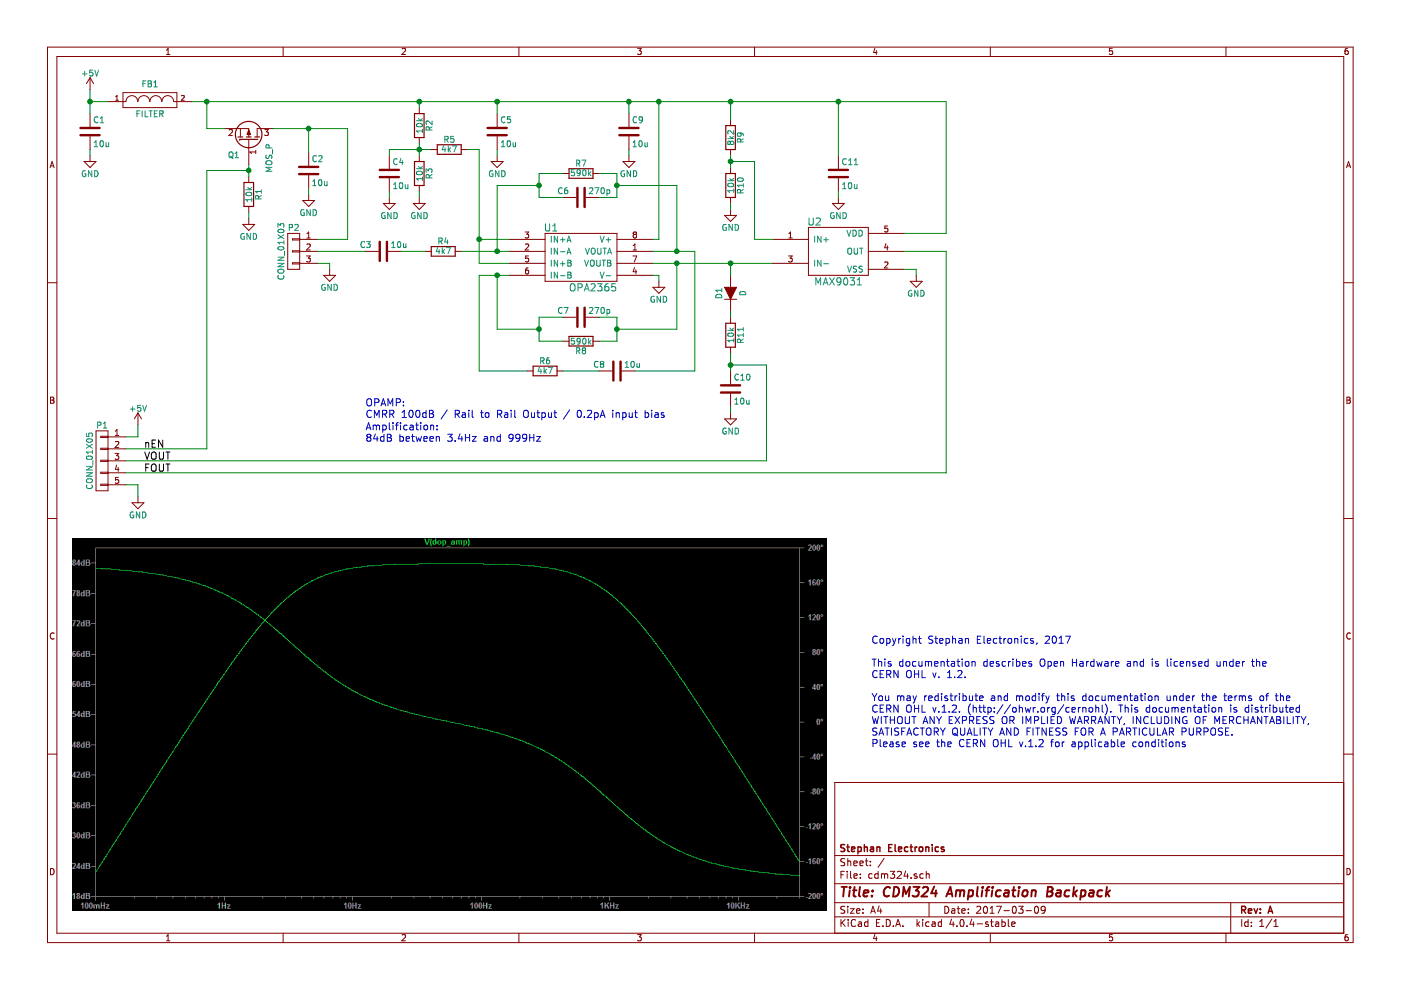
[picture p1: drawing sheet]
EESchema Schematic File Version 2
LIBS:power
LIBS:device
LIBS:transistors
LIBS:conn
LIBS:linear
LIBS:regul
LIBS:74xx
LIBS:cmos4000
LIBS:adc-dac
LIBS:memory
LIBS:xilinx
LIBS:microcontrollers
LIBS:dsp
LIBS:microchip
LIBS:analog_switches
LIBS:motorola
LIBS:texas
LIBS:intel
LIBS:audio
LIBS:interface
LIBS:digital-audio
LIBS:philips
LIBS:display
LIBS:cypress
LIBS:siliconi
LIBS:opto
LIBS:atmel
LIBS:contrib
LIBS:valves
LIBS:limpkins_lib
LIBS:limpkin
LIBS:cdm324-cache
EELAYER 25 0
EELAYER END
$Descr A4 11693 8268
encoding utf-8
Sheet 1 1
Title "CDM324 Amplification Backpack"
Date "2017-03-09"
Rev "A"
Comp "Stephan Electronics"
Comment1 ""
Comment2 ""
Comment3 ""
Comment4 ""
$EndDescr
$Comp
L OPA2365 U1
U 1 1
P 4850 2150
F 0 "U1" H 4600 2400 60  0000 C CNN
F 1 "OPA2365" H 4950 1900 60  0000 C CNN
F 2 "SMD_Packages:SOIC-8-N" H 4000 2450 60  0001 C CNN
F 3 "" H 4000 2450 60  0000 C CNN
F 4 "http://www.digikey.com/product-detail/en/OPA2365AIDR/296-31704-1-ND/3505181" H 4850 2150 60  0001 C CNN "Field4"
	1    4850 2150
	1    0    0    -1  
$EndComp
$Comp
L +5V #PWR01
U 1 1
P 750 750
F 0 "#PWR01" H 750 600 50  0001 C CNN
F 1 "+5V" H 750 890 50  0000 C CNN
F 2 "" H 750 750 50  0000 C CNN
F 3 "" H 750 750 50  0000 C CNN
	1    750  750 
	1    0    0    -1  
$EndComp
$Comp
L R R2
U 1 1
P 3500 1050
F 0 "R2" V 3580 1050 50  0000 C CNN
F 1 "10k" V 3500 1050 50  0000 C CNN
F 2 "Resistors_SMD:R_0805" V 3430 1050 50  0001 C CNN
F 3 "" H 3500 1050 50  0000 C CNN
F 4 "http://www.digikey.com/product-detail/en/yageo/RC0805FR-0710KL/311-10.0KCRCT-ND/730482" V 3500 1050 60  0001 C CNN "Field4"
	1    3500 1050
	1    0    0    -1  
$EndComp
$Comp
L FILTER FB1
U 1 1
P 1250 850
F 0 "FB1" H 1250 1000 50  0000 C CNN
F 1 "FILTER" H 1250 750 50  0000 C CNN
F 2 "Capacitors_SMD:C_0805" H 1250 850 50  0001 C CNN
F 3 "" H 1250 850 50  0000 C CNN
F 4 "http://www.digikey.com/product-detail/en/HZ0805D102R-10/240-2397-1-ND/806757" H 1250 850 60  0001 C CNN "Field4"
	1    1250 850 
	1    0    0    -1  
$EndComp
$Comp
L R R3
U 1 1
P 3500 1450
F 0 "R3" V 3580 1450 50  0000 C CNN
F 1 "10k" V 3500 1450 50  0000 C CNN
F 2 "Resistors_SMD:R_0805" V 3430 1450 50  0001 C CNN
F 3 "" H 3500 1450 50  0000 C CNN
F 4 "http://www.digikey.com/product-detail/en/yageo/RC0805FR-0710KL/311-10.0KCRCT-ND/730482" V 3500 1450 60  0001 C CNN "Field4"
	1    3500 1450
	1    0    0    -1  
$EndComp
$Comp
L GND #PWR02
U 1 1
P 3500 1650
F 0 "#PWR02" H 3500 1400 50  0001 C CNN
F 1 "GND" H 3500 1500 50  0000 C CNN
F 2 "" H 3500 1650 50  0000 C CNN
F 3 "" H 3500 1650 50  0000 C CNN
	1    3500 1650
	1    0    0    -1  
$EndComp
$Comp
L CONN_01X03 P2
U 1 1
P 2450 2100
F 0 "P2" H 2450 2300 50  0000 C CNN
F 1 "CONN_01X03" V 2550 2100 50  0000 C CNN
F 2 "Pin_Headers:Pin_Header_Straight_1x03_Pitch2.54mm" H 2450 2100 50  0001 C CNN
F 3 "" H 2450 2100 50  0000 C CNN
F 4 "http://www.digikey.com/product-detail/en/sullins-connector-solutions/PPPC031LFBN-RC/S7036-ND/810175" H 2450 2100 60  0001 C CNN "Field4"
	1    2450 2100
	-1   0    0    -1  
$EndComp
$Comp
L GND #PWR03
U 1 1
P 2750 2250
F 0 "#PWR03" H 2750 2000 50  0001 C CNN
F 1 "GND" H 2750 2100 50  0000 C CNN
F 2 "" H 2750 2250 50  0000 C CNN
F 3 "" H 2750 2250 50  0000 C CNN
	1    2750 2250
	1    0    0    -1  
$EndComp
$Comp
L C C3
U 1 1
P 3200 2100
F 0 "C3" V 3250 2200 50  0000 L CNN
F 1 "10u" V 3250 1900 50  0000 L CNN
F 2 "Capacitors_SMD:C_0805" H 3238 1950 50  0001 C CNN
F 3 "" H 3200 2100 50  0000 C CNN
F 4 "http://www.digikey.com/product-detail/en/samsung-electro-mechanics-america-inc/CL21B106KOQNNNE/1276-2872-1-ND/3890958" V 3200 2100 60  0001 C CNN "Field4"
	1    3200 2100
	0    -1   -1   0   
$EndComp
$Comp
L R R4
U 1 1
P 3700 2100
F 0 "R4" V 3780 2100 50  0000 C CNN
F 1 "4k7" V 3700 2100 50  0000 C CNN
F 2 "Resistors_SMD:R_0805" V 3630 2100 50  0001 C CNN
F 3 "" H 3700 2100 50  0000 C CNN
F 4 "http://www.digikey.com/product-detail/en/yageo/RC0805FR-074K7L/311-4.70KCRCT-ND/730876" V 3700 2100 60  0001 C CNN "Field4"
	1    3700 2100
	0    -1   -1   0   
$EndComp
$Comp
L R R7
U 1 1
P 4850 1450
F 0 "R7" V 4930 1450 50  0000 C CNN
F 1 "590k" V 4850 1450 50  0000 C CNN
F 2 "Resistors_SMD:R_0805" V 4780 1450 50  0001 C CNN
F 3 "" H 4850 1450 50  0000 C CNN
F 4 "http://www.digikey.com/product-detail/en/panasonic-electronic-components/ERJ-6ENF5903V/P590KCCT-ND/119773" V 4850 1450 60  0001 C CNN "Field4"
	1    4850 1450
	0    -1   -1   0   
$EndComp
$Comp
L C C6
U 1 1
P 4850 1650
F 0 "C6" V 4900 1750 50  0000 L CNN
F 1 "270p" V 4900 1400 50  0000 L CNN
F 2 "Capacitors_SMD:C_0805" H 4888 1500 50  0001 C CNN
F 3 "" H 4850 1650 50  0000 C CNN
F 4 "http://www.digikey.com/product-detail/en/yageo/CC0805JRNPO9BN271/311-1116-1-ND/303026" V 4850 1650 60  0001 C CNN "Field4"
	1    4850 1650
	0    -1   -1   0   
$EndComp
$Comp
L C C4
U 1 1
P 3250 1450
F 0 "C4" H 3275 1550 50  0000 L CNN
F 1 "10u" H 3275 1350 50  0000 L CNN
F 2 "Capacitors_SMD:C_0805" H 3288 1300 50  0001 C CNN
F 3 "" H 3250 1450 50  0000 C CNN
F 4 "http://www.digikey.com/product-detail/en/samsung-electro-mechanics-america-inc/CL21B106KOQNNNE/1276-2872-1-ND/3890958" H 3250 1450 60  0001 C CNN "Field4"
	1    3250 1450
	1    0    0    -1  
$EndComp
$Comp
L C C1
U 1 1
P 750 1100
F 0 "C1" H 775 1200 50  0000 L CNN
F 1 "10u" H 775 1000 50  0000 L CNN
F 2 "Capacitors_SMD:C_0805" H 788 950 50  0001 C CNN
F 3 "" H 750 1100 50  0000 C CNN
F 4 "http://www.digikey.com/product-detail/en/samsung-electro-mechanics-america-inc/CL21B106KOQNNNE/1276-2872-1-ND/3890958" H 750 1100 60  0001 C CNN "Field4"
	1    750  1100
	1    0    0    -1  
$EndComp
$Comp
L GND #PWR04
U 1 1
P 750 1300
F 0 "#PWR04" H 750 1050 50  0001 C CNN
F 1 "GND" H 750 1150 50  0000 C CNN
F 2 "" H 750 1300 50  0000 C CNN
F 3 "" H 750 1300 50  0000 C CNN
	1    750  1300
	1    0    0    -1  
$EndComp
$Comp
L C C2
U 1 1
P 2575 1425
F 0 "C2" H 2600 1525 50  0000 L CNN
F 1 "10u" H 2600 1325 50  0000 L CNN
F 2 "Capacitors_SMD:C_0805" H 2613 1275 50  0001 C CNN
F 3 "" H 2575 1425 50  0000 C CNN
F 4 "http://www.digikey.com/product-detail/en/samsung-electro-mechanics-america-inc/CL21B106KOQNNNE/1276-2872-1-ND/3890958" H 2575 1425 60  0001 C CNN "Field4"
	1    2575 1425
	1    0    0    -1  
$EndComp
$Comp
L GND #PWR05
U 1 1
P 2575 1625
F 0 "#PWR05" H 2575 1375 50  0001 C CNN
F 1 "GND" H 2575 1475 50  0000 C CNN
F 2 "" H 2575 1625 50  0000 C CNN
F 3 "" H 2575 1625 50  0000 C CNN
	1    2575 1625
	1    0    0    -1  
$EndComp
$Comp
L GND #PWR06
U 1 1
P 3250 1650
F 0 "#PWR06" H 3250 1400 50  0001 C CNN
F 1 "GND" H 3250 1500 50  0000 C CNN
F 2 "" H 3250 1650 50  0000 C CNN
F 3 "" H 3250 1650 50  0000 C CNN
	1    3250 1650
	1    0    0    -1  
$EndComp
Wire Wire Line
	3500 850  3500 900 
Wire Wire Line
	3500 1200 3500 1300
Wire Wire Line
	3500 1650 3500 1600
Connection ~ 3500 850 
Wire Wire Line
	2900 2000 2650 2000
Wire Wire Line
	2650 2200 2750 2200
Wire Wire Line
	2750 2200 2750 2250
Wire Wire Line
	3050 2100 2650 2100
Wire Wire Line
	3350 2100 3550 2100
Wire Wire Line
	3850 2100 4250 2100
Wire Wire Line
	5650 2100 5650 1550
Wire Wire Line
	5650 1550 5150 1550
Wire Wire Line
	5150 1450 5150 1650
Wire Wire Line
	5150 1650 5000 1650
Wire Wire Line
	5000 1450 5150 1450
Connection ~ 5150 1550
Wire Wire Line
	4150 1550 4150 2100
Wire Wire Line
	4150 1550 4500 1550
Wire Wire Line
	4500 1450 4500 1650
Wire Wire Line
	4500 1650 4700 1650
Wire Wire Line
	4500 1450 4700 1450
Connection ~ 4500 1550
Connection ~ 4150 2100
Wire Wire Line
	750  750  750  950 
Wire Wire Line
	750  1300 750  1250
Wire Wire Line
	3250 1250 3600 1250
Wire Wire Line
	3250 1250 3250 1300
Connection ~ 3500 1250
Wire Wire Line
	2575 1625 2575 1575
Wire Wire Line
	3250 1650 3250 1600
$Comp
L R R5
U 1 1
P 3750 1250
F 0 "R5" V 3830 1250 50  0000 C CNN
F 1 "4k7" V 3750 1250 50  0000 C CNN
F 2 "Resistors_SMD:R_0805" V 3680 1250 50  0001 C CNN
F 3 "" H 3750 1250 50  0000 C CNN
F 4 "http://www.digikey.com/product-detail/en/yageo/RC0805FR-074K7L/311-4.70KCRCT-ND/730876" V 3750 1250 60  0001 C CNN "Field4"
	1    3750 1250
	0    -1   -1   0   
$EndComp
Wire Wire Line
	3900 1250 4000 1250
Wire Wire Line
	4000 1250 4000 2200
Wire Wire Line
	4000 2000 4250 2000
Wire Wire Line
	4000 2200 4250 2200
Connection ~ 4000 2000
$Comp
L C C8
U 1 1
P 5150 3100
F 0 "C8" V 5200 3200 50  0000 L CNN
F 1 "10u" V 5200 2900 50  0000 L CNN
F 2 "Capacitors_SMD:C_0805" H 5188 2950 50  0001 C CNN
F 3 "" H 5150 3100 50  0000 C CNN
F 4 "http://www.digikey.com/product-detail/en/samsung-electro-mechanics-america-inc/CL21B106KOQNNNE/1276-2872-1-ND/3890958" V 5150 3100 60  0001 C CNN "Field4"
	1    5150 3100
	0    -1   -1   0   
$EndComp
$Comp
L R R6
U 1 1
P 4550 3100
F 0 "R6" V 4630 3100 50  0000 C CNN
F 1 "4k7" V 4550 3100 50  0000 C CNN
F 2 "Resistors_SMD:R_0805" V 4480 3100 50  0001 C CNN
F 3 "" H 4550 3100 50  0000 C CNN
F 4 "http://www.digikey.com/product-detail/en/yageo/RC0805FR-074K7L/311-4.70KCRCT-ND/730876" V 4550 3100 60  0001 C CNN "Field4"
	1    4550 3100
	0    -1   -1   0   
$EndComp
$Comp
L C C7
U 1 1
P 4850 2650
F 0 "C7" V 4900 2750 50  0000 L CNN
F 1 "270p" V 4900 2400 50  0000 L CNN
F 2 "Capacitors_SMD:C_0805" H 4888 2500 50  0001 C CNN
F 3 "" H 4850 2650 50  0000 C CNN
F 4 "http://www.digikey.com/product-detail/en/yageo/CC0805JRNPO9BN271/311-1116-1-ND/303026" V 4850 2650 60  0001 C CNN "Field4"
	1    4850 2650
	0    -1   -1   0   
$EndComp
$Comp
L R R8
U 1 1
P 4850 2850
F 0 "R8" V 4930 2850 50  0000 C CNN
F 1 "590k" V 4850 2850 50  0000 C CNN
F 2 "Resistors_SMD:R_0805" V 4780 2850 50  0001 C CNN
F 3 "" H 4850 2850 50  0000 C CNN
F 4 "http://www.digikey.com/product-detail/en/panasonic-electronic-components/ERJ-6ENF5903V/P590KCCT-ND/119773" V 4850 2850 60  0001 C CNN "Field4"
	1    4850 2850
	0    1    1    0   
$EndComp
Wire Wire Line
	5150 2650 5150 2850
Wire Wire Line
	5150 2650 5000 2650
Wire Wire Line
	5150 2850 5000 2850
Connection ~ 5150 2750
Wire Wire Line
	4700 2650 4500 2650
Wire Wire Line
	4500 2650 4500 2850
Wire Wire Line
	4500 2850 4700 2850
Wire Wire Line
	5150 2750 5650 2750
Wire Wire Line
	5650 2750 5650 2200
Wire Wire Line
	5450 2200 6450 2200
Wire Wire Line
	5450 2100 5800 2100
Wire Wire Line
	4000 2300 4250 2300
Wire Wire Line
	4150 2300 4150 2750
Wire Wire Line
	4150 2750 4500 2750
Connection ~ 4500 2750
Wire Wire Line
	5800 2100 5800 3100
Wire Wire Line
	5800 3100 5300 3100
Connection ~ 5650 2100
Wire Wire Line
	4000 2300 4000 3100
Wire Wire Line
	4000 3100 4400 3100
Connection ~ 4150 2300
Wire Wire Line
	4700 3100 5000 3100
$Comp
L GND #PWR07
U 1 1
P 5500 2350
F 0 "#PWR07" H 5500 2100 50  0001 C CNN
F 1 "GND" H 5500 2200 50  0000 C CNN
F 2 "" H 5500 2350 50  0000 C CNN
F 3 "" H 5500 2350 50  0000 C CNN
	1    5500 2350
	1    0    0    -1  
$EndComp
Wire Wire Line
	5450 2300 5500 2300
Wire Wire Line
	5500 2300 5500 2350
Wire Wire Line
	5500 850  5500 2000
Wire Wire Line
	5500 2000 5450 2000
$Comp
L C C5
U 1 1
P 4150 1100
F 0 "C5" H 4175 1200 50  0000 L CNN
F 1 "10u" H 4175 1000 50  0000 L CNN
F 2 "Capacitors_SMD:C_0805" H 4188 950 50  0001 C CNN
F 3 "" H 4150 1100 50  0000 C CNN
F 4 "http://www.digikey.com/product-detail/en/samsung-electro-mechanics-america-inc/CL21B106KOQNNNE/1276-2872-1-ND/3890958" H 4150 1100 60  0001 C CNN "Field4"
	1    4150 1100
	1    0    0    -1  
$EndComp
$Comp
L GND #PWR08
U 1 1
P 4150 1300
F 0 "#PWR08" H 4150 1050 50  0001 C CNN
F 1 "GND" H 4150 1150 50  0000 C CNN
F 2 "" H 4150 1300 50  0000 C CNN
F 3 "" H 4150 1300 50  0000 C CNN
	1    4150 1300
	1    0    0    -1  
$EndComp
Wire Wire Line
	4150 1300 4150 1250
Wire Wire Line
	4150 850  4150 950 
Connection ~ 4150 850 
$Comp
L C C9
U 1 1
P 5250 1100
F 0 "C9" H 5275 1200 50  0000 L CNN
F 1 "10u" H 5275 1000 50  0000 L CNN
F 2 "Capacitors_SMD:C_0805" H 5288 950 50  0001 C CNN
F 3 "" H 5250 1100 50  0000 C CNN
F 4 "http://www.digikey.com/product-detail/en/samsung-electro-mechanics-america-inc/CL21B106KOQNNNE/1276-2872-1-ND/3890958" H 5250 1100 60  0001 C CNN "Field4"
	1    5250 1100
	1    0    0    -1  
$EndComp
$Comp
L GND #PWR09
U 1 1
P 5250 1300
F 0 "#PWR09" H 5250 1050 50  0001 C CNN
F 1 "GND" H 5250 1150 50  0000 C CNN
F 2 "" H 5250 1300 50  0000 C CNN
F 3 "" H 5250 1300 50  0000 C CNN
	1    5250 1300
	1    0    0    -1  
$EndComp
Wire Wire Line
	5250 1300 5250 1250
Wire Wire Line
	5250 850  5250 950 
Connection ~ 5250 850 
Connection ~ 5650 2200
$Comp
L MAX9031 U2
U 1 1
P 7000 2100
F 0 "U2" H 6800 2350 60  0000 C CNN
F 1 "MAX9031" H 7000 1850 60  0000 C CNN
F 2 "TO_SOT_Packages_SMD:SOT-23-5" H 7000 2100 60  0001 C CNN
F 3 "" H 7000 2100 60  0000 C CNN
F 4 "http://www.digikey.com/product-detail/en/MAX9031AUK%2BT/MAX9031AUK%2BTCT-ND/774161" H 7000 2100 60  0001 C CNN "Field4"
	1    7000 2100
	1    0    0    -1  
$EndComp
$Comp
L R R9
U 1 1
P 6100 1150
F 0 "R9" V 6180 1150 50  0000 C CNN
F 1 "8k2" V 6100 1150 50  0000 C CNN
F 2 "Resistors_SMD:R_0805" V 6030 1150 50  0001 C CNN
F 3 "" H 6100 1150 50  0000 C CNN
F 4 "http://www.digikey.com/product-detail/en/yageo/RC0805FR-078K2L/311-8.20KCRCT-ND/731094" V 6100 1150 60  0001 C CNN "Field4"
	1    6100 1150
	1    0    0    -1  
$EndComp
$Comp
L R R10
U 1 1
P 6100 1550
F 0 "R10" V 6180 1550 50  0000 C CNN
F 1 "10k" V 6100 1550 50  0000 C CNN
F 2 "Resistors_SMD:R_0805" V 6030 1550 50  0001 C CNN
F 3 "" H 6100 1550 50  0000 C CNN
F 4 "http://www.digikey.com/product-detail/en/yageo/RC0805FR-0710KL/311-10.0KCRCT-ND/730482" V 6100 1550 60  0001 C CNN "Field4"
	1    6100 1550
	1    0    0    -1  
$EndComp
$Comp
L GND #PWR010
U 1 1
P 6100 1750
F 0 "#PWR010" H 6100 1500 50  0001 C CNN
F 1 "GND" H 6100 1600 50  0000 C CNN
F 2 "" H 6100 1750 50  0000 C CNN
F 3 "" H 6100 1750 50  0000 C CNN
	1    6100 1750
	1    0    0    -1  
$EndComp
Wire Wire Line
	6100 850  6100 1000
Connection ~ 5500 850 
Wire Wire Line
	6100 1700 6100 1750
Wire Wire Line
	6100 1300 6100 1400
Wire Wire Line
	6100 1350 6300 1350
Wire Wire Line
	6300 1350 6300 2000
Wire Wire Line
	6300 2000 6450 2000
Connection ~ 6100 1350
$Comp
L C C11
U 1 1
P 7000 1450
F 0 "C11" H 7025 1550 50  0000 L CNN
F 1 "10u" H 7025 1350 50  0000 L CNN
F 2 "Capacitors_SMD:C_0805" H 7038 1300 50  0001 C CNN
F 3 "" H 7000 1450 50  0000 C CNN
F 4 "http://www.digikey.com/product-detail/en/samsung-electro-mechanics-america-inc/CL21B106KOQNNNE/1276-2872-1-ND/3890958" H 7000 1450 60  0001 C CNN "Field4"
	1    7000 1450
	1    0    0    -1  
$EndComp
Wire Wire Line
	7900 1950 7550 1950
$Comp
L GND #PWR011
U 1 1
P 7000 1650
F 0 "#PWR011" H 7000 1400 50  0001 C CNN
F 1 "GND" H 7000 1500 50  0000 C CNN
F 2 "" H 7000 1650 50  0000 C CNN
F 3 "" H 7000 1650 50  0000 C CNN
	1    7000 1650
	1    0    0    -1  
$EndComp
$Comp
L D D1
U 1 1
P 6100 2450
F 0 "D1" H 6100 2550 50  0000 C CNN
F 1 "D" H 6100 2350 50  0000 C CNN
F 2 "limpkins_lib:DIODE_SMA" H 6100 2450 50  0001 C CNN
F 3 "" H 6100 2450 50  0000 C CNN
F 4 "http://www.digikey.com/product-detail/en/diodes-incorporated/S1B-13-F/S1B-FDICT-ND/725064" H 6100 2450 60  0001 C CNN "Field4"
	1    6100 2450
	0    -1   -1   0   
$EndComp
$Comp
L R R11
U 1 1
P 6100 2800
F 0 "R11" V 6180 2800 50  0000 C CNN
F 1 "10k" V 6100 2800 50  0000 C CNN
F 2 "Resistors_SMD:R_0805" V 6030 2800 50  0001 C CNN
F 3 "" H 6100 2800 50  0000 C CNN
F 4 "http://www.digikey.com/product-detail/en/yageo/RC0805FR-0710KL/311-10.0KCRCT-ND/730482" V 6100 2800 60  0001 C CNN "Field4"
	1    6100 2800
	1    0    0    -1  
$EndComp
$Comp
L C C10
U 1 1
P 6100 3250
F 0 "C10" H 6125 3350 50  0000 L CNN
F 1 "10u" H 6125 3150 50  0000 L CNN
F 2 "Capacitors_SMD:C_0805" H 6138 3100 50  0001 C CNN
F 3 "" H 6100 3250 50  0000 C CNN
F 4 "http://www.digikey.com/product-detail/en/samsung-electro-mechanics-america-inc/CL21B106KOQNNNE/1276-2872-1-ND/3890958" H 6100 3250 60  0001 C CNN "Field4"
	1    6100 3250
	1    0    0    -1  
$EndComp
$Comp
L GND #PWR012
U 1 1
P 6100 3450
F 0 "#PWR012" H 6100 3200 50  0001 C CNN
F 1 "GND" H 6100 3300 50  0000 C CNN
F 2 "" H 6100 3450 50  0000 C CNN
F 3 "" H 6100 3450 50  0000 C CNN
	1    6100 3450
	1    0    0    -1  
$EndComp
Wire Wire Line
	6100 3450 6100 3400
Wire Wire Line
	6100 2950 6100 3100
Wire Wire Line
	6100 2300 6100 2200
Connection ~ 6100 2200
Wire Wire Line
	6100 2600 6100 2650
$Comp
L GND #PWR013
U 1 1
P 7650 2300
F 0 "#PWR013" H 7650 2050 50  0001 C CNN
F 1 "GND" H 7650 2150 50  0000 C CNN
F 2 "" H 7650 2300 50  0000 C CNN
F 3 "" H 7650 2300 50  0000 C CNN
	1    7650 2300
	1    0    0    -1  
$EndComp
Wire Wire Line
	7650 2300 7650 2250
Wire Wire Line
	7650 2250 7550 2250
Wire Wire Line
	7900 850  7900 1950
Wire Wire Line
	7550 2100 7900 2100
$Comp
L R R1
U 1 1
P 2075 1625
F 0 "R1" V 2155 1625 50  0000 C CNN
F 1 "10k" V 2075 1625 50  0000 C CNN
F 2 "Resistors_SMD:R_0805" V 2005 1625 50  0001 C CNN
F 3 "" H 2075 1625 50  0000 C CNN
F 4 "http://www.digikey.com/product-detail/en/yageo/RC0805FR-0710KL/311-10.0KCRCT-ND/730482" V 2075 1625 60  0001 C CNN "Field4"
	1    2075 1625
	1    0    0    -1  
$EndComp
$Comp
L GND #PWR014
U 1 1
P 2075 1825
F 0 "#PWR014" H 2075 1575 50  0001 C CNN
F 1 "GND" H 2075 1675 50  0000 C CNN
F 2 "" H 2075 1825 50  0000 C CNN
F 3 "" H 2075 1825 50  0000 C CNN
	1    2075 1825
	1    0    0    -1  
$EndComp
Wire Wire Line
	2075 1825 2075 1775
Wire Wire Line
	2075 1375 2075 1475
$Comp
L CONN_01X05 P1
U 1 1
P 850 3850
F 0 "P1" H 850 4150 50  0000 C CNN
F 1 "CONN_01X05" V 950 3850 50  0000 C CNN
F 2 "Pin_Headers:Pin_Header_Straight_1x05_Pitch2.54mm" H 850 3850 50  0001 C CNN
F 3 "" H 850 3850 50  0000 C CNN
	1    850  3850
	-1   0    0    -1  
$EndComp
$Comp
L +5V #PWR015
U 1 1
P 1150 3550
F 0 "#PWR015" H 1150 3400 50  0001 C CNN
F 1 "+5V" H 1150 3690 50  0000 C CNN
F 2 "" H 1150 3550 50  0000 C CNN
F 3 "" H 1150 3550 50  0000 C CNN
	1    1150 3550
	1    0    0    -1  
$EndComp
$Comp
L GND #PWR016
U 1 1
P 1150 4150
F 0 "#PWR016" H 1150 3900 50  0001 C CNN
F 1 "GND" H 1150 4000 50  0000 C CNN
F 2 "" H 1150 4150 50  0000 C CNN
F 3 "" H 1150 4150 50  0000 C CNN
	1    1150 4150
	1    0    0    -1  
$EndComp
Wire Wire Line
	2075 1425 1725 1425
Wire Wire Line
	1725 1425 1725 3750
Wire Wire Line
	1725 3750 1050 3750
Connection ~ 2075 1425
Wire Wire Line
	1050 3650 1150 3650
Wire Wire Line
	1150 3650 1150 3550
Wire Wire Line
	1050 4050 1150 4050
Wire Wire Line
	1150 4050 1150 4150
Wire Wire Line
	1050 3850 6400 3850
Wire Wire Line
	6400 3850 6400 3050
Wire Wire Line
	6400 3050 6100 3050
Connection ~ 6100 3050
Wire Wire Line
	1050 3950 7900 3950
Wire Wire Line
	7900 3950 7900 2100
Wire Wire Line
	900  850  750  850 
Connection ~ 750  850 
Text Notes 3050 3700 0    60   ~ 0
Amplification:\n84dB between 3.4Hz and 999Hz
Text Notes 3050 3500 0    60   ~ 0
OPAMP:\nCMRR 100dB / Rail to Rail Output / 0.2pA input bias
$Comp
L Q_PMOS_GSD Q1
U 1 1
P 2075 1175
F 0 "Q1" V 1950 1100 50  0000 R CNN
F 1 "MOS_P" H 2050 1350 50  0000 R CNN
F 2 "_kicad4_lib:SOT23-3" H 2275 1275 50  0001 C CNN
F 3 "" H 2075 1175 50  0000 C CNN
F 4 "http://www.digikey.com/product-detail/en/diodes-incorporated/DMP3098L-7/DMP3098LDICT-ND/1964773" V 2075 1175 60  0001 C CNN "Field4"
	1    2075 1175
	0    1    -1   0   
$EndComp
Connection ~ 6100 850 
Wire Wire Line
	7000 1650 7000 1600
Wire Wire Line
	7000 850  7000 1300
Connection ~ 7000 850 
Text Notes 7275 6250 0    60   ~ 0
Copyright Stephan Electronics, 2017\n\nThis documentation describes Open Hardware and is licensed under the\nCERN OHL v. 1.2.\n\nYou may redistribute and modify this documentation under the terms of the\nCERN OHL v.1.2. (http://ohwr.org/cernohl). This documentation is distributed\nWITHOUT ANY EXPRESS OR IMPLIED WARRANTY, INCLUDING OF MERCHANTABILITY,\nSATISFACTORY QUALITY AND FITNESS FOR A PARTICULAR PURPOSE. \nPlease see the CERN OHL v.1.2 for applicable conditions\n
Text Label 1200 3750 0    60   ~ 0
nEN
Text Label 1200 3850 0    60   ~ 0
VOUT
Text Label 1200 3950 0    60   ~ 0
FOUT
Wire Wire Line
	1600 850  7900 850 
Wire Wire Line
	1725 850  1725 1075
Wire Wire Line
	1725 1075 1875 1075
Connection ~ 1725 850 
Wire Wire Line
	2275 1075 2900 1075
Wire Wire Line
	2900 1075 2900 2000
Wire Wire Line
	2575 1275 2575 1075
Connection ~ 2575 1075
$EndSCHEMATC
